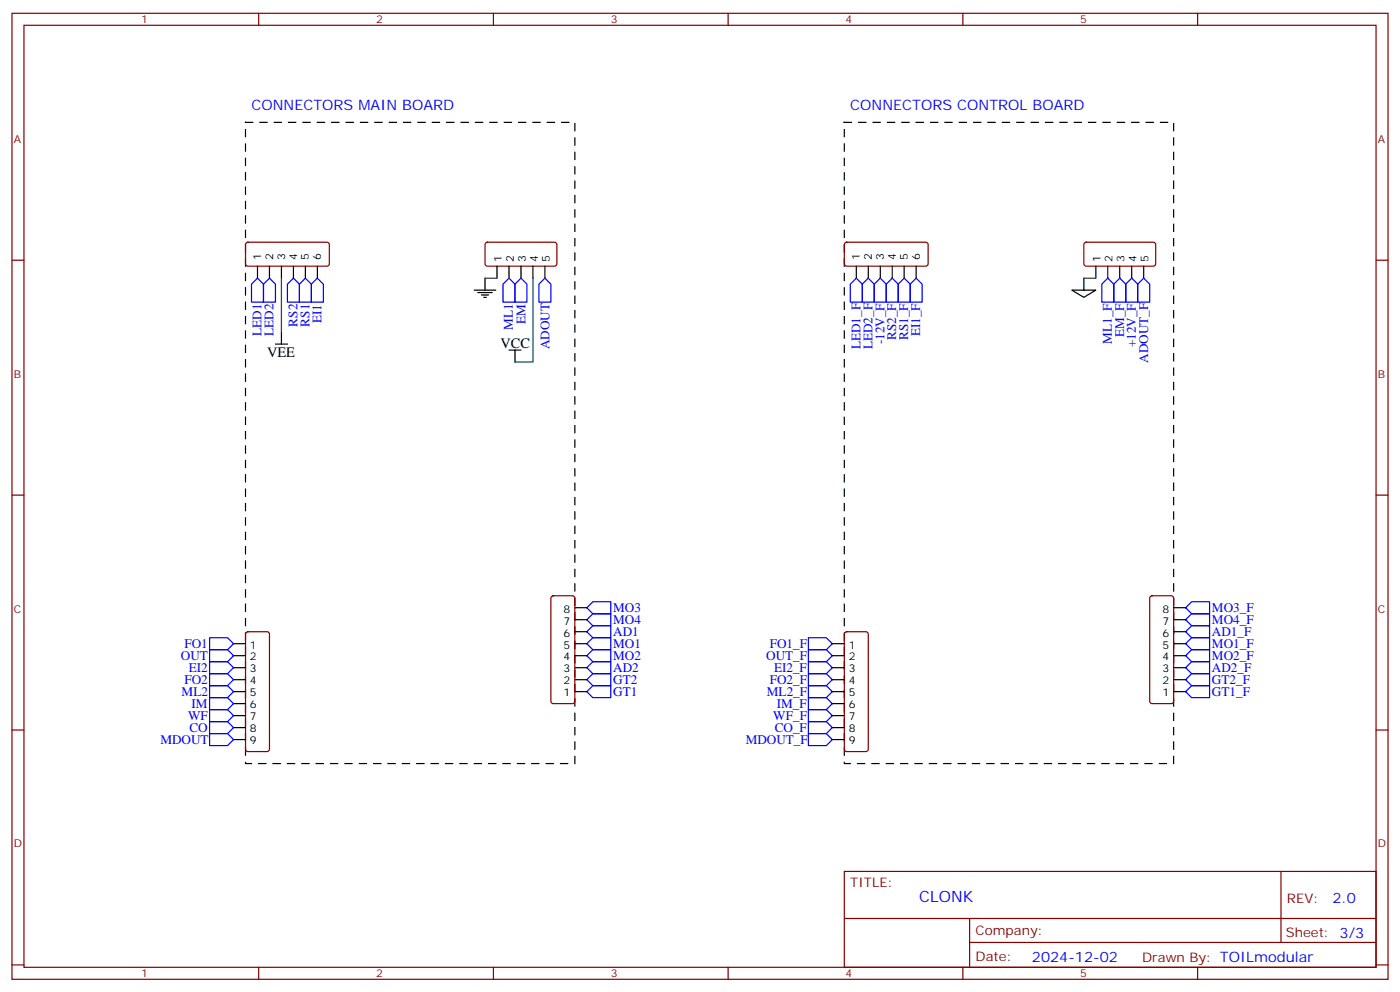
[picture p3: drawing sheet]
<svg xmlns="http://www.w3.org/2000/svg" width="412mm" height="292mm" viewBox="0 0 412 292" stroke-linecap="round" stroke-linejoin="round" font-family="sans-serif">
<g fill="none" stroke="#870000" stroke-width=".35">
<path d="M3.5 3.9h405.4v284.4h-405.4zM7.1 7.4h398.2v277.3h-398.2zM76.2 3.9v3.5M145.3 3.9v3.5M214.5 3.9v3.5M283.6 3.9v3.5M352.8 3.9v3.5M3.5 76.6h3.6M72.6 71.5l.4-.2 23.6 .1 .4 .6-.1 5.9-.6 .5-23.5-.1-.5-.7v-5.6zM143.1 71.5l.5-.2 20 .1 .4 .6v5.9l-.7 .5-20-.1-.4-.7v-5.6zM248.9 71.5l.5-.2 23.6 .1 .4 .6-.1 5.9-.6 .5-23.6-.1-.4-.7v-5.6zM319.5 71.5l.5-.2 20 .1 .4 .6v5.9l-.7 .5-20-.1-.4-.7v-5.6z"/>
<path d="M405.3 76.6h3.6M3.5 145.7h3.6M405.3 145.7h3.6M162.5 175.6l.5-.2h5.6l.5 .2 .2 .5v30.3l-.2 .5-.5 .2h-5.6l-.5-.2-.2-.5v-30.3zM338.9 175.6l.5-.2h5.6l.5 .2 .2 .5v30.3l-.2 .5-.5 .2h-5.6l-.5-.2-.2-.5v-30.3zM72.6 186.2l.4-.3h5.7l.5 .3 .2 .5v33.8l-.3 .5-.4 .2h-5.7l-.5-.2-.2-.5v-33.8zM248.9 186.2l.5-.3h5.7l.5 .3 .2 .5v33.8l-.3 .5-.4 .2h-5.7l-.5-.2-.2-.5v-33.8zM3.5 214.9h3.6M405.3 214.9h3.6M248.7 256.5h156.6v28.2h-156.6zM377.3 256.5v20.9M248.7 270.4h156.5"/>
<path d="M285.6 277.4h119.6M285.6 270.4v14.1M3.5 284h3.6M76.2 284.7v3.6M145.3 284.7v3.6M214.5 284.7v3.6M283.6 284.7v3.6M352.8 284.7v3.6M405.3 284h3.6"/>
</g>
<g fill="none" stroke="#00f" stroke-width=".35">
<path d="M75.8 81.9l1.8 1.7v5.3h-3.5v-5.3zM79.4 81.9l1.7 1.7v5.3h-3.5v-5.3zM86.4 81.9l1.8 1.7v5.3h-3.5v-5.3zM90 81.9l1.7 1.7v5.3h-3.5v-5.3zM93.5 81.9l1.7 1.7v5.3h-3.5v-5.3zM149.9 81.9l1.8 1.7v5.3h-3.5v-5.3zM153.5 81.9l1.7 1.7v5.3h-3.5v-5.3zM158.7 83.6l1.8-1.7 1.8 1.7v5.3h-3.6zM252.2 81.9l1.8 1.7v5.3h-3.5v-5.3zM255.8 81.9l1.7 1.7v5.3h-3.5v-5.3zM259.3 81.9l1.8 1.7v5.3h-3.6v-5.3zM262.8 81.9l1.8 1.7v5.3h-3.5v-5.3z"/>
<path d="M266.3 81.9l1.8 1.7v5.3h-3.5v-5.3zM269.9 81.9l1.7 1.7v5.3h-3.5v-5.3zM326.3 81.9l1.8 1.7v5.3h-3.5v-5.3zM329.8 81.9l1.8 1.7v5.3h-3.5v-5.3zM333.4 81.9l1.7 1.7v5.3h-3.5v-5.3zM335.1 83.6l1.8-1.7 1.8 1.7v5.3h-3.6zM174.6 177.1h5.3v3.6h-5.3l-1.7-1.8zM349.2 178.9l1.8-1.8h5.3v3.6h-5.3zM61.7 187.7h5.3l1.8 1.8-1.8 1.7h-5.3zM61.7 198.3h5.3l1.8 1.8-1.8 1.7h-5.3zM61.7 194.8h5.3l1.8 1.7-1.8 1.8h-5.3zM61.7 191.2h5.3l1.8 1.8-1.8 1.8h-5.3z"/>
<path d="M172.9 185.9l1.7-1.7h5.3v3.5h-5.3zM172.9 189.5l1.7-1.8h5.3v3.5h-5.3zM172.9 193l1.7-1.8h5.3v3.6h-5.3zM172.9 182.4l1.7-1.7h5.3v3.5h-5.3zM172.9 196.5l1.7-1.7h5.3v3.5h-5.3zM238.1 187.7h5.3l1.8 1.8-1.8 1.7h-5.3zM238.1 198.3h5.3l1.8 1.8-1.8 1.7h-5.3zM238.1 194.8h5.3l1.8 1.7-1.8 1.8h-5.3zM238.1 191.2h5.3l1.8 1.8-1.8 1.8h-5.3zM349.2 185.9l1.8-1.7h5.3v3.5h-5.3zM349.2 189.5l1.8-1.8h5.3v3.5h-5.3zM349.2 193l1.8-1.8h5.3v3.6h-5.3z"/>
<path d="M349.2 182.4l1.8-1.7h5.3v3.5h-5.3zM349.2 196.5l1.8-1.7h5.3v3.5h-5.3zM61.7 215.9h5.3l1.8 1.8-1.8 1.8h-5.3zM61.7 205.4h5.3l1.8 1.7-1.8 1.8h-5.3zM61.7 212.4h5.3l1.8 1.8-1.8 1.7h-5.3zM61.7 208.9h5.3l1.8 1.7-1.8 1.8h-5.3zM61.7 201.8h5.3l1.8 1.8-1.8 1.8h-5.3zM172.9 203.6l1.7-1.8h5.3v3.6h-5.3zM172.9 200.1l1.7-1.8h5.3v3.5h-5.3zM238.1 215.9h5.3l1.8 1.8-1.8 1.8h-5.3zM238.1 205.4h5.3l1.8 1.7-1.8 1.8h-5.3zM238.1 212.4h5.3l1.8 1.8-1.8 1.7h-5.3z"/>
<path d="M238.1 208.9h5.3l1.8 1.7-1.8 1.8h-5.3zM238.1 201.8h5.3l1.8 1.8-1.8 1.8h-5.3zM349.2 203.6l1.8-1.8h5.3v3.6h-5.3zM349.2 200.1l1.8-1.8h5.3v3.5h-5.3z"/>
</g>
<g fill="none" stroke="#000" stroke-width=".35">
<path d="M75.8 78.4v3.5M79.4 78.4v3.5M82.9 78.4v3.5M86.4 78.4v3.5M90 78.4v3.5M93.5 78.4v3.5M146.4 78.4v3.5M149.9 78.4v3.5M153.5 78.4v3.5M157 78.4v3.5M160.5 78.4v3.5M252.2 78.4v3.5"/>
<path d="M255.8 78.4v3.5M259.3 78.4v3.5M262.8 78.4v3.5M266.3 78.4v3.5M269.9 78.4v3.5M322.8 78.4v3.5M326.3 78.4v3.5M329.8 78.4v3.5M333.4 78.4v3.5M336.9 78.4v3.5M82.9 97.8v3.5M139.7 85.4h6.3"/>
<path d="M140.8 86.1h4.2M141.8 86.8h2.1M142.5 87.5h.7M142.9 81.9v3.5M315.7 85.4h7.1l-3.5 2.1zM319.3 81.9v3.5M81.1 101.3h3.6M149.9 103h3.6M151.7 103v3.6M169.3 178.9h3.6M345.7 178.9h3.5M68.8 189.5h3.5"/>
<path d="M68.8 193h3.5M68.8 196.5h3.5M169.3 189.5h3.6M169.3 193h3.6M169.3 196.5h3.6M169.3 185.9h3.6M169.3 182.4h3.6M245.2 189.5h3.5M245.2 193h3.5M245.2 196.5h3.5M345.7 189.5h3.5M345.7 193h3.5"/>
<path d="M345.7 196.5h3.5M345.7 185.9h3.5M345.7 182.4h3.5M68.8 200.1h3.5M68.8 203.6h3.5M68.8 207.1h3.5M68.8 210.6h3.5M68.8 214.2h3.5M68.8 217.7h3.5M169.3 200.1h3.6M169.3 203.6h3.6M245.2 200.1h3.5"/>
<path d="M245.2 203.6h3.5M245.2 207.1h3.5M245.2 210.6h3.5M245.2 214.2h3.5M245.2 217.7h3.5M345.7 200.1h3.5M345.7 203.6h3.5"/>
</g>
<path d="M72.3 36h97v188.8h-97zM248.7 36h97v188.8h-97z" fill="none" stroke="#000" stroke-width=".35" stroke-dasharray="2.1 2.1"/>
<path d="M82.9 81.9v15.9M142.9 81.9h3.5M157 81.9v24.7h-5.3M319.3 81.9h3.5" fill="none" stroke="#008700" stroke-width=".35"/>
<text font-size="4.6" fill="#00f" x="270.8" y="265.5">CLONK</text>
<g font-size="4.2" fill="#00f">
<text x="74.1" y="32.5">CONNECTORS MAIN BOARD</text>
<text x="250.5" y="32.5">CONNECTORS CONTROL BOARD</text>
<text x="392.5" y="265.8">2.0</text>
<text x="304" y="283.1">2024-12-02</text>
</g>
<g font-size="4.2">
<text x="78.7" y="105.2">VEE</text>
<text x="147.5" y="102.3">VCC</text>
</g>
<g font-size="3.9" fill="#00f">
<text x="94.7" y="95.1" transform="rotate(-90 94.7 95.1)">EI1</text>
<text x="154.8" y="95.3" transform="rotate(-90 154.8 95.3)">EM</text>
<text x="77.1" y="98.8" transform="rotate(-90 77.1 98.8)">LED1</text>
<text x="80.6" y="98.8" transform="rotate(-90 80.6 98.8)">LED2</text>
<text x="87.6" y="96.1" transform="rotate(-90 87.6 96.1)">RS2</text>
<text x="91.1" y="96.1" transform="rotate(-90 91.1 96.1)">RS1</text>
<text x="151.1" y="97.2" transform="rotate(-90 151.1 97.2)">ML1</text>
<text x="260.5" y="101.3" transform="rotate(-90 260.5 101.3)">-12V_F</text>
<text x="264" y="100.1" transform="rotate(-90 264 100.1)">RS2_F</text>
<text x="267.5" y="100.1" transform="rotate(-90 267.5 100.1)">RS1_F</text>
<text x="271.1" y="99" transform="rotate(-90 271.1 99)">EI1_F</text>
<text x="327.5" y="101.1" transform="rotate(-90 327.5 101.1)">ML1_F</text>
<text x="331.2" y="99.3" transform="rotate(-90 331.2 99.3)">EM_F</text>
<text x="161.8" y="102.8" transform="rotate(-90 161.8 102.8)">ADOUT</text>
<text x="253.4" y="102.8" transform="rotate(-90 253.4 102.8)">LED1_F</text>
<text x="257" y="102.8" transform="rotate(-90 257 102.8)">LED2_F</text>
<text x="334.6" y="102.2" transform="rotate(-90 334.6 102.2)">+12V_F</text>
<text x="338.2" y="106.8" transform="rotate(-90 338.2 106.8)">ADOUT_F</text>
<text x="180.6" y="180.2">MO3</text>
<text x="180.6" y="183.7">MO4</text>
<text x="357" y="180.2">MO3_F</text>
<text x="357" y="183.7">MO4_F</text>
<text x="54.3" y="190.8">FO1</text>
<text x="180.6" y="187.2">AD1</text>
<text x="180.6" y="190.8">MO1</text>
<text x="226.8" y="190.8">FO1_F</text>
<text x="357" y="187.3">AD1_F</text>
<text x="357" y="190.8">MO1_F</text>
<text x="53.3" y="194.3">OUT</text>
<text x="55.6" y="197.8">EI2</text>
<text x="180.6" y="194.3">MO2</text>
<text x="180.6" y="197.9">AD2</text>
<text x="225.7" y="194.3">OUT_F</text>
<text x="228" y="197.8">EI2_F</text>
<text x="357" y="194.3">MO2_F</text>
<text x="357" y="197.8">AD2_F</text>
<text x="54.3" y="201.3">FO2</text>
<text x="180.6" y="201.3">GT2</text>
<text x="226.8" y="201.3">FO2_F</text>
<text x="357" y="201.3">GT2_F</text>
<text x="53.5" y="204.9">ML2</text>
<text x="56.4" y="208.4">IM</text>
<text x="180.6" y="204.9">GT1</text>
<text x="225.9" y="204.9">ML2_F</text>
<text x="228.8" y="208.4">IM_F</text>
<text x="357" y="204.9">GT1_F</text>
<text x="55.4" y="211.9">WF</text>
<text x="55.8" y="215.4">CO</text>
<text x="227.8" y="211.9">WF_F</text>
<text x="228.2" y="215.5">CO_F</text>
<text x="47.2" y="219">MDOUT</text>
<text x="219.7" y="219">MDOUT_F</text>
</g>
<g font-size="3.9" fill="#800">
<text x="250.5" y="261.1">TITLE:</text>
<text x="379.1" y="265.8">REV:</text>
<text x="287.4" y="275.3">Company:</text>
<text x="378.7" y="275.9">Sheet: 3/3</text>
<text x="287.4" y="283">Date:</text>
<text x="336.4" y="283.1">Drawn By: TOILmodular</text>
</g>
<g font-size="3.2" fill="#800">
<text x="41.6" y="6.9">1</text>
<text x="110.8" y="6.9">2</text>
<text x="179.9" y="6.9">3</text>
<text x="249.1" y="6.9">4</text>
<text x="318.2" y="6.9">5</text>
<text x="4.1" y="42">A</text>
<text x="405.9" y="42">A</text>
<text x="4.1" y="111.2">B</text>
<text x="405.9" y="111.2">B</text>
<text x="4.1" y="180.3">C</text>
<text x="405.9" y="180.3">C</text>
<text x="4.1" y="249.4">D</text>
<text x="405.9" y="249.4">D</text>
<text x="41.6" y="287.7">1</text>
<text x="110.8" y="287.7">2</text>
<text x="179.9" y="287.7">3</text>
<text x="249.1" y="287.7">4</text>
<text x="318.2" y="287.7">5</text>
</g>
<g font-size="3.2">
<text x="76.9" y="76.6" transform="rotate(-90 76.9 76.6)">1</text>
<text x="80.4" y="76.6" transform="rotate(-90 80.4 76.6)">2</text>
<text x="84" y="76.6" transform="rotate(-90 84 76.6)">3</text>
<text x="87.5" y="76.6" transform="rotate(-90 87.5 76.6)">4</text>
<text x="91" y="76.6" transform="rotate(-90 91 76.6)">5</text>
<text x="94.5" y="76.6" transform="rotate(-90 94.5 76.6)">6</text>
<text x="147.8" y="77" transform="rotate(-90 147.8 77)">1</text>
<text x="151.3" y="77" transform="rotate(-90 151.3 77)">2</text>
<text x="154.9" y="77" transform="rotate(-90 154.9 77)">3</text>
<text x="158.4" y="77" transform="rotate(-90 158.4 77)">4</text>
<text x="161.9" y="77" transform="rotate(-90 161.9 77)">5</text>
<text x="253.3" y="76.6" transform="rotate(-90 253.3 76.6)">1</text>
<text x="256.8" y="76.6" transform="rotate(-90 256.8 76.6)">2</text>
<text x="260.3" y="76.6" transform="rotate(-90 260.3 76.6)">3</text>
<text x="263.9" y="76.6" transform="rotate(-90 263.9 76.6)">4</text>
<text x="267.4" y="76.6" transform="rotate(-90 267.4 76.6)">5</text>
<text x="270.9" y="76.6" transform="rotate(-90 270.9 76.6)">6</text>
<text x="324.2" y="77" transform="rotate(-90 324.2 77)">1</text>
<text x="327.7" y="77" transform="rotate(-90 327.7 77)">2</text>
<text x="331.3" y="77" transform="rotate(-90 331.3 77)">3</text>
<text x="334.8" y="77" transform="rotate(-90 334.8 77)">4</text>
<text x="338.3" y="77" transform="rotate(-90 338.3 77)">5</text>
<text x="166" y="183.8">7</text>
<text x="166" y="180.3">8</text>
<text x="342.4" y="183.8">7</text>
<text x="342.4" y="180.3">8</text>
<text x="73.6" y="190.9">1</text>
<text x="166" y="190.9">5</text>
<text x="166" y="187.4">6</text>
<text x="250" y="190.9">1</text>
<text x="342.4" y="190.9">5</text>
<text x="342.4" y="187.4">6</text>
<text x="73.6" y="194.4">2</text>
<text x="73.6" y="197.9">3</text>
<text x="166" y="197.9">3</text>
<text x="166" y="194.4">4</text>
<text x="250" y="194.4">2</text>
<text x="250" y="197.9">3</text>
<text x="342.4" y="197.9">3</text>
<text x="342.4" y="194.4">4</text>
<text x="73.6" y="201.5">4</text>
<text x="166" y="201.5">2</text>
<text x="250" y="201.5">4</text>
<text x="342.4" y="201.5">2</text>
<text x="73.6" y="205">5</text>
<text x="73.6" y="208.5">6</text>
<text x="166" y="205">1</text>
<text x="250" y="205">5</text>
<text x="250" y="208.5">6</text>
<text x="342.4" y="205">1</text>
<text x="73.6" y="212.1">7</text>
<text x="73.6" y="215.6">8</text>
<text x="250" y="212.1">7</text>
<text x="250" y="215.6">8</text>
<text x="73.6" y="219.1">9</text>
<text x="250" y="219.1">9</text>
</g>
</svg>
